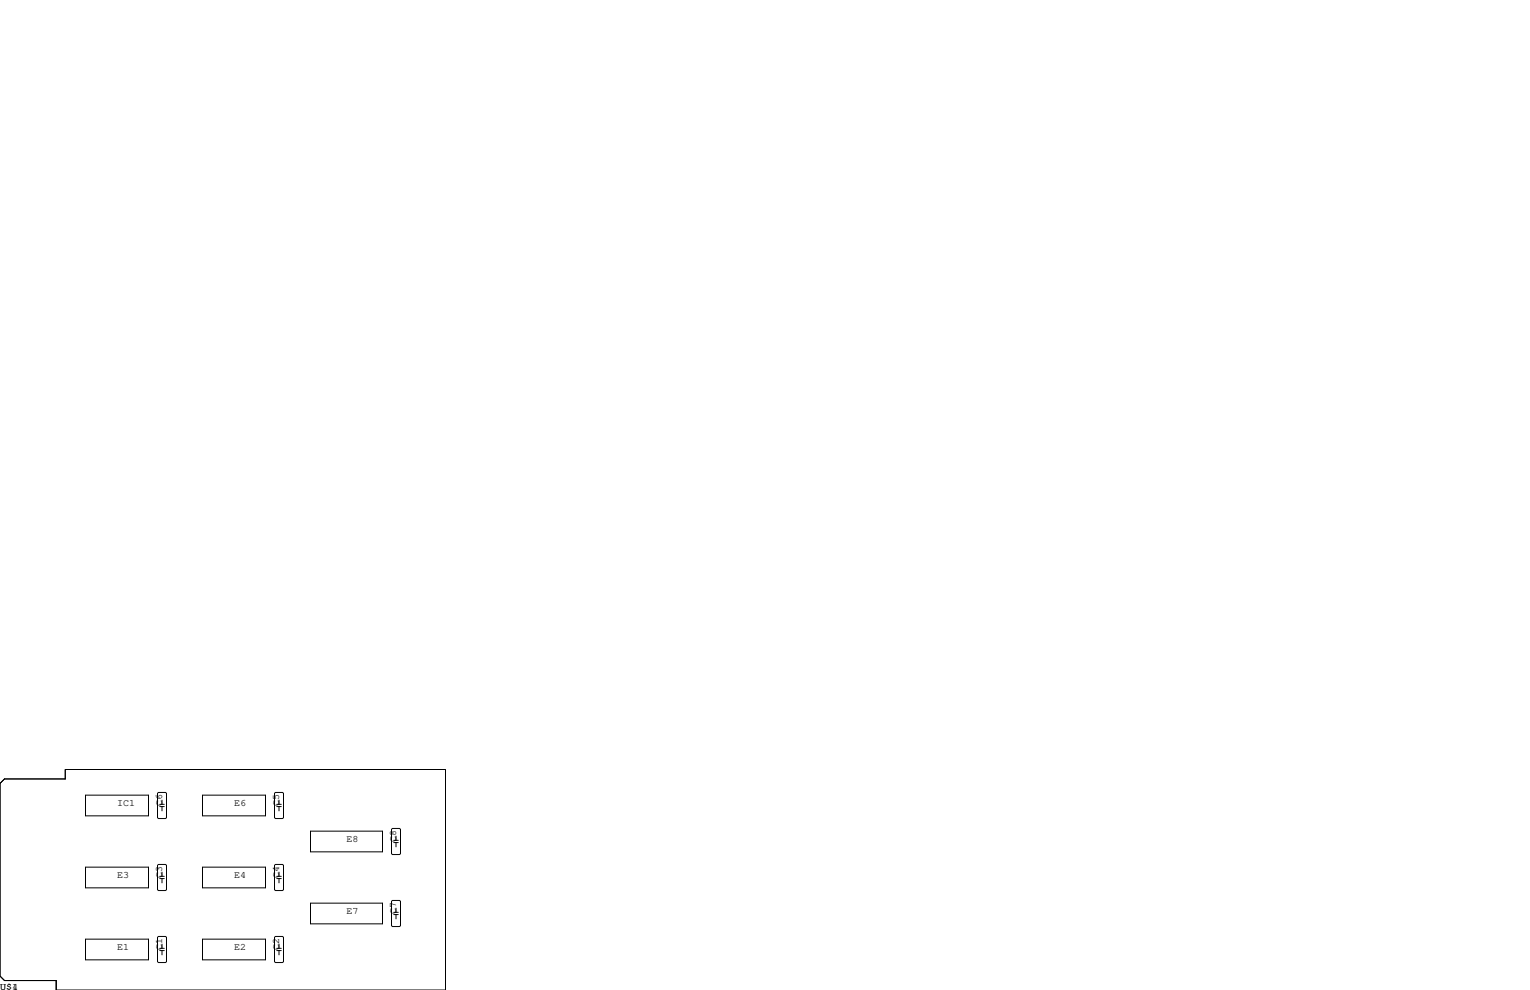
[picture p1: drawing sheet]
<svg xmlns="http://www.w3.org/2000/svg" width="432mm" height="279mm" viewBox="0 0 432 279" stroke-linecap="round" stroke-linejoin="round" font-family="sans-serif">
<g fill="none" stroke="#000" stroke-width=".28">
<path d="M0 221.1l1.3-1.3h17.1v-2.6h107.3v62.2h-109.8v-2.7h-14.6l-1.3-1.2zM24.1 224.4h17.8v5.9h-17.8zM44.7 223.6h2l.3 .3v6.9l-.3 .2h-2l-.2-.2v-6.9zM45.1 227.6h1.3M45.1 227h1.3M45.7 225.8v1.2M45.7 227.6v1.3M57.2 224.4h17.7v5.9h-17.7zM77.7 223.6h2.1l.2 .3v6.9l-.2 .2h-2.1l-.2-.2v-6.9zM78.1 227.6h1.3M78.1 227h1.3M78.7 225.8v1.2"/>
<path d="M78.7 227.6v1.3M87.6 234.6h20.4v5.8h-20.4zM110.7 233.8h2.1l.2 .3v6.8l-.2 .3h-2.1l-.2-.3v-6.8zM111.1 237.8h1.3M111.1 237.2h1.3M111.8 236v1.2M111.8 237.8v1.2M24.1 244.7h17.8v5.9h-17.8zM44.7 244h2l.3 .2v6.9l-.3 .2h-2l-.2-.2v-6.9zM45.1 248h1.3M45.1 247.3h1.3M45.7 246.1v1.2"/>
<path d="M45.7 248v1.2M57.2 244.7h17.7v5.9h-17.7zM77.7 244h2.1l.2 .2v6.9l-.2 .2h-2.1l-.2-.2v-6.9zM78.1 248h1.3M78.1 247.3h1.3M78.7 246.1v1.2M78.7 248v1.2M87.6 254.9h20.4v5.8h-20.4zM110.5 254.4l.2-.3h2.1l.2 .3v6.8l-.2 .3h-2.1l-.2-.3zM111.1 258.1h1.3M111.1 257.5h1.3M111.8 256.3v1.2"/>
<path d="M111.8 258.1v1.2M24.1 265h17.8v5.9h-17.8zM44.5 264.5l.2-.2h2l.3 .2v6.9l-.3 .3h-2l-.2-.3zM45.1 268.3h1.3M45.1 267.6h1.3M45.7 266.4v1.2M45.7 268.3v1.2M57.2 265h17.7v5.9h-17.7zM77.5 264.5l.2-.2h2.1l.2 .2v6.9l-.2 .3h-2.1l-.2-.3zM78.1 268.3h1.3M78.1 267.6h1.3M78.7 266.4v1.2"/>
<path d="M78.7 268.3v1.2"/>
</g>
<g font-size="2.8">
<text x="33" y="227.3">IC1</text>
<text x="45.7" y="227.3" transform="rotate(-90 45.7 227.3)">C6</text>
<text x="66" y="227.3">E6</text>
<text x="78.7" y="227.3" transform="rotate(-90 78.7 227.3)">C5</text>
<text x="97.8" y="237.5">E8</text>
<text x="111.8" y="237.5" transform="rotate(-90 111.8 237.5)">C8</text>
<text x="33" y="247.6">E3</text>
<text x="45.7" y="247.6" transform="rotate(-90 45.7 247.6)">C3</text>
<text x="66" y="247.6">E4</text>
<text x="78.7" y="247.6" transform="rotate(-90 78.7 247.6)">C4</text>
<text x="97.8" y="257.8">E7</text>
<text x="111.8" y="257.8" transform="rotate(-90 111.8 257.8)">C7</text>
<text x="33" y="268">E1</text>
<text x="45.7" y="268" transform="rotate(-90 45.7 268)">C1</text>
<text x="66" y="268">E2</text>
<text x="78.7" y="268" transform="rotate(-90 78.7 268)">C2</text>
<text x="0" y="279.4">U$1</text>
<text x="0" y="279.4">U$4</text>
</g>
</svg>
